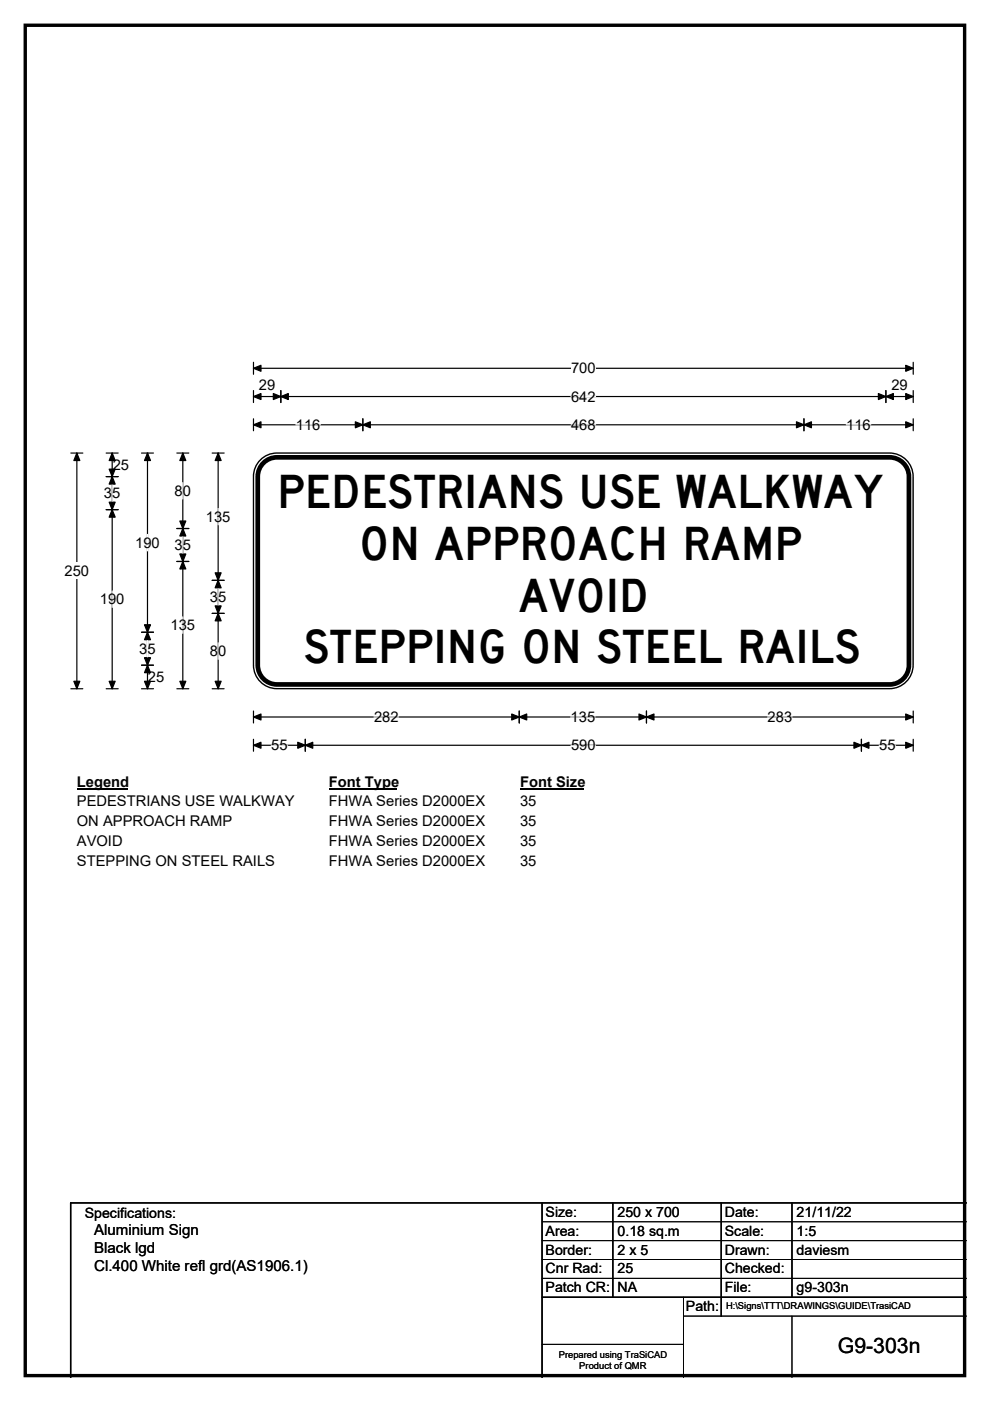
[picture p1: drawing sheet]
<svg xmlns="http://www.w3.org/2000/svg" width="210mm" height="297mm" viewBox="0 0 210 297" stroke-linecap="round" stroke-linejoin="round" font-family="sans-serif">
<path d="M5.4 5.4h199.2v286.3h-199.2z" fill="none" stroke="#000" stroke-width=".72"/>
<path d="M53.8 78.1h139.9M53.8 76.8v2.6M193.7 76.8v2.6" fill="none" stroke="#000" stroke-width=".25"/>
<path d="M53.8 78.1l1.6-.7v1.3zM192.1 77.4l1.6 .7-1.6 .6z" fill="#000" stroke="#000" stroke-width=".25"/>
<path d="M121.1 76.3h5.2v3.5h-5.2z" fill="#fff"/>
<g fill="none" stroke="#000" stroke-width=".25">
<path d="M15 96.1h2.6M16.3 96.1v49.9M53.8 84.1h139.9M53.8 82.8v2.5M53.8 88.8v2.5M53.8 90.1h139.9M59.6 82.8v2.5M77 88.8v2.5M170.5 88.8v2.5M187.9 82.8v2.5M193.7 82.8v2.5M193.7 88.8v2.5"/>
<path d="M15 146h2.6M53.8 150.7v2.6M53.8 156.7v2.6M53.8 152h139.9M53.8 158h139.9M64.7 156.7v2.6M110.1 150.7v2.6M137.1 150.7v2.6M182.7 156.7v2.6M193.7 150.7v2.6M193.7 156.7v2.6"/>
</g>
<g fill="#000" stroke="#000" stroke-width=".25">
<path d="M16.3 96.1l.6 1.5h-1.2zM53.8 84.1l1.6-.7v1.3zM53.8 90.1l1.6-.7v1.3zM59.6 84.1l1.6-.7v1.3zM58 83.4l1.6 .7-1.6 .6zM77 90.1l1.5-.7v1.3zM75.4 89.4l1.6 .7-1.6 .6zM168.9 89.4l1.6 .7-1.6 .6zM170.5 90.1l1.6-.7v1.3zM186.3 83.4l1.6 .7-1.6 .6zM187.9 84.1l1.6-.7v1.3zM192.1 83.4l1.6 .7-1.6 .6z"/>
<path d="M192.1 89.4l1.6 .7-1.6 .6zM15.7 144.4h1.2l-.6 1.6zM53.8 152l1.6-.6v1.3zM53.8 158l1.6-.6v1.2zM64.7 158l1.6-.6v1.2zM63.2 157.4l1.5 .6-1.5 .6zM110.1 152l1.6-.6v1.3zM108.5 151.4l1.6 .6-1.6 .7zM135.5 151.4l1.6 .6-1.6 .7zM137.1 152l1.6-.6v1.3zM181.1 157.4l1.6 .6-1.6 .6zM182.7 158l1.6-.6v1.2z"/>
<path d="M192.1 151.4l1.6 .6-1.6 .7zM192.1 157.4l1.6 .6-1.6 .6z"/>
</g>
<path d="M62.8 90.1h5.2M121.1 84.1h5.2M121.1 90.1h5.2M179.5 90.1h5.2M57.5 158h3.5M79.3 152h5.2M121 152h5.2M121.1 158h5.2M162.8 152h5.2M186.5 158h3.4" fill="none" stroke="#fff" stroke-width=".25"/>
<path d="M13.7 119.3h5.2v3.5h-5.2z" fill="#fff"/>
<g fill="none" stroke="#000" stroke-width=".25">
<path d="M22.5 96.1h2.6M23.8 96.1v49.9M30 96.1h2.6M31.3 96.1v49.9M37.5 96.1h2.5M38.8 96.1v49.9M45 96.1h2.5M46.3 96.1v49.9M22.5 101h2.6M22.5 108.1h2.6M37.5 112.1h2.5M37.5 119h2.5"/>
<path d="M30 134h2.6M45 123h2.5M45 130h2.5M22.5 146h2.6M30 146h2.6M30 141h2.6M37.5 146h2.5M45 146h2.5"/>
</g>
<g fill="#000" stroke="#000" stroke-width=".25">
<path d="M23.8 96.1l.6 1.5h-1.2zM31.3 96.1l.6 1.5h-1.3zM38.8 96.1l.6 1.5h-1.3zM46.3 96.1l.6 1.5h-1.3zM23.8 101l.6 1.6h-1.2zM23.2 106.5h1.2l-.6 1.6zM23.2 99.5h1.2l-.6 1.5zM23.8 108.1l.6 1.5h-1.2zM38.8 112.1l.6 1.5h-1.3zM38.1 117.5h1.3l-.6 1.5zM38.1 110.5h1.3l-.6 1.6zM38.8 119l.6 1.6h-1.3z"/>
<path d="M31.3 134l.6 1.6h-1.3zM30.6 132.5h1.3l-.6 1.5zM46.3 123l.6 1.6h-1.3zM45.6 128.5h1.3l-.6 1.5zM45.6 121.5h1.3l-.6 1.5zM46.3 130l.6 1.6h-1.3zM23.2 144.4h1.2l-.6 1.6zM30.6 139.4h1.3l-.6 1.6zM31.3 141l.6 1.6h-1.3zM30.6 144.4h1.3l-.6 1.6zM38.1 144.4h1.3l-.6 1.6zM45.6 144.4h1.3l-.6 1.6z"/>
</g>
<path d="M23.8 102.8v3.5M31.3 113.3v3.5M38.8 102.3v3.5M38.8 113.8v3.5M46.3 107.8v3.5M23.8 125.3v3.5M31.3 135.8v3.5M38.8 130.8v3.5M46.3 124.8v3.5M46.3 136.3v3.5" fill="none" stroke="#fff" stroke-width=".25"/>
<path d="M16.3 164h10.8v3.5h-10.8z" fill="#fff"/>
<path d="M16.3 167.3h10.8" fill="none" stroke="#000" stroke-width=".32"/>
<path d="M69.7 164h14.5v3.5h-14.5z" fill="#fff"/>
<path d="M69.7 167.3h14.5" fill="none" stroke="#000" stroke-width=".32"/>
<path d="M110.3 164h13.5v3.5h-13.5z" fill="#fff"/>
<path d="M110.3 167.3h13.5" fill="none" stroke="#000" stroke-width=".32"/>
<g fill="#fff">
<path d="M16.3 168.2h46v3.5h-46z"/>
<path d="M69.7 168.2h33.1v3.5h-33.1z"/>
<path d="M110.3 168.2h3.5v3.5h-3.5z"/>
<path d="M16.3 172.4h32.8v3.5h-32.8z"/>
<path d="M69.7 172.4h33.1v3.5h-33.1z"/>
<path d="M110.3 172.4h3.5v3.5h-3.5z"/>
<path d="M16.3 176.6h9.7v3.5h-9.7z"/>
<path d="M69.7 176.6h33.1v3.5h-33.1z"/>
<path d="M110.3 176.6h3.5v3.5h-3.5z"/>
<path d="M16.3 180.8h41.8v3.5h-41.8z"/>
<path d="M69.7 180.8h33.1v3.5h-33.1z"/>
<path d="M110.3 180.8h3.5v3.5h-3.5z"/>
</g>
<path d="M54.9 97.8a5 5 0 0 1 3.8-1.7h130a5 5 0 0 1 5 4.9v40a5 5 0 0 1-5 5h-130a5 5 0 0 1-4.9-5v-40a5 5 0 0 1 1.1-3.2z" fill-rule="evenodd" fill="#fff" stroke="#fff" stroke-width=".21"/>
<path d="M55.9 98.2a4.1 4.1 0 0 1 2.9-1.2h129.9a4.1 4.1 0 0 1 4.1 4v40a4.1 4.1 0 0 1-4.1 4.1h-129.9a4.1 4.1 0 0 1-4.1-4.1v-40a4.1 4.1 0 0 1 1.2-2.8z" fill="none" stroke="#000" stroke-width=".99"/>
<path d="M54.9 97.8a5 5 0 0 1 3.8-1.7h130a5 5 0 0 1 5 4.9v40a5 5 0 0 1-5 5h-130a5 5 0 0 1-4.9-5v-40a5 5 0 0 1 1.1-3.2zM115 255v37M130 255v20M153 255v24M168 255v20M205 255h-190v37M115 275h90" fill="none" stroke="#000" stroke-width=".3"/>
<path d="M115 259h90M115 263h90M115 267h90M115 271h90M145 279h60M145 275v17M168 279v13M115 285h30" fill="none" stroke="#000" stroke-width=".21"/>
<g font-size="9.8">
<text x="58.8" y="107.7">PEDESTRIANS USE WALKWAY</text>
<text x="76.2" y="118.7">ON APPROACH RAMP</text>
<text x="109.9" y="129.7">AVOID</text>
<text x="64.4" y="140.7">STEPPING ON STEEL RAILS</text>
</g>
<text font-size="4.5" x="177.7" y="286.9">G9-303n</text>
<g font-size="3.2">
<text x="20" y="261.9">Aluminium Sign</text>
<text x="20" y="265.7">Black lgd</text>
<text x="20" y="269.6">Cl.400 White refl grd(AS1906.1)</text>
</g>
<g font-size="3.1">
<text x="54.9" y="82.7">29</text>
<text x="121.1" y="79.1">700</text>
<text x="189.1" y="82.7">29</text>
<text x="121.1" y="85.1">642</text>
<text x="62.8" y="91.1">116</text>
<text x="121.1" y="91.1">468</text>
<text x="179.5" y="91.1">116</text>
<text x="23.9" y="99.6">25</text>
<text x="22.1" y="105.6">35</text>
<text x="37" y="105.1">80</text>
<text x="43.7" y="110.6">135</text>
<text x="28.7" y="116.1">190</text>
<text x="37" y="116.6">35</text>
<text x="13.7" y="122.1">250</text>
<text x="21.2" y="128.1">190</text>
<text x="44.5" y="127.6">35</text>
<text x="36.2" y="133.6">135</text>
<text x="29.5" y="138.6">35</text>
<text x="44.5" y="139.1">80</text>
<text x="31.4" y="144.6">25</text>
<text x="79.3" y="153.1">282</text>
<text x="121" y="153.1">135</text>
<text x="162.8" y="153.1">283</text>
<text x="57.5" y="159.1">55</text>
<text x="121.1" y="159.1">590</text>
<text x="186.5" y="159.1">55</text>
<text x="16.3" y="166.8">Legend</text>
<text x="69.7" y="166.8">Font Type</text>
<text x="110.3" y="166.8">Font Size</text>
<text x="16.3" y="171">PEDESTRIANS USE WALKWAY</text>
<text x="69.7" y="171">FHWA Series D2000EX</text>
<text x="110.3" y="171">35</text>
<text x="16.3" y="175.2">ON APPROACH RAMP</text>
<text x="16.3" y="179.4">AVOID</text>
<text x="69.7" y="175.2">FHWA Series D2000EX</text>
<text x="69.7" y="179.4">FHWA Series D2000EX</text>
<text x="110.3" y="175.2">35</text>
<text x="110.3" y="179.4">35</text>
<text x="16.3" y="183.6">STEPPING ON STEEL RAILS</text>
<text x="69.7" y="183.6">FHWA Series D2000EX</text>
<text x="110.3" y="183.6">35</text>
</g>
<g font-size="3">
<text x="115.7" y="258">Size:</text>
<text x="131" y="258">250 x 700</text>
<text x="153.7" y="258">Date:</text>
<text x="169" y="258">21/11/22</text>
<text x="18" y="258.2">Specifications:</text>
<text x="115.7" y="262">Area:</text>
<text x="131" y="262">0.18 sq.m</text>
<text x="153.7" y="262">Scale:</text>
<text x="169" y="262">1:5</text>
<text x="115.7" y="266">Border:</text>
<text x="115.7" y="270">Cnr Rad:</text>
<text x="131" y="266">2 x 5</text>
<text x="131" y="270">25</text>
<text x="153.7" y="266">Drawn:</text>
<text x="153.7" y="270">Checked:</text>
<text x="169" y="266">daviesm</text>
<text x="115.7" y="274">Patch CR:</text>
<text x="131" y="274">NA</text>
<text x="153.7" y="274">File:</text>
<text x="169" y="274">g9-303n</text>
<text x="145.5" y="278">Path:</text>
</g>
<g font-size="2">
<text x="154" y="277.6">H:\Signs\TTT\DRAWINGS\GUIDE\TrasiCAD</text>
<text x="118.5" y="287.8">Prepared using TraSiCAD</text>
<text x="122.9" y="290.2">Product of QMR</text>
</g>
</svg>
